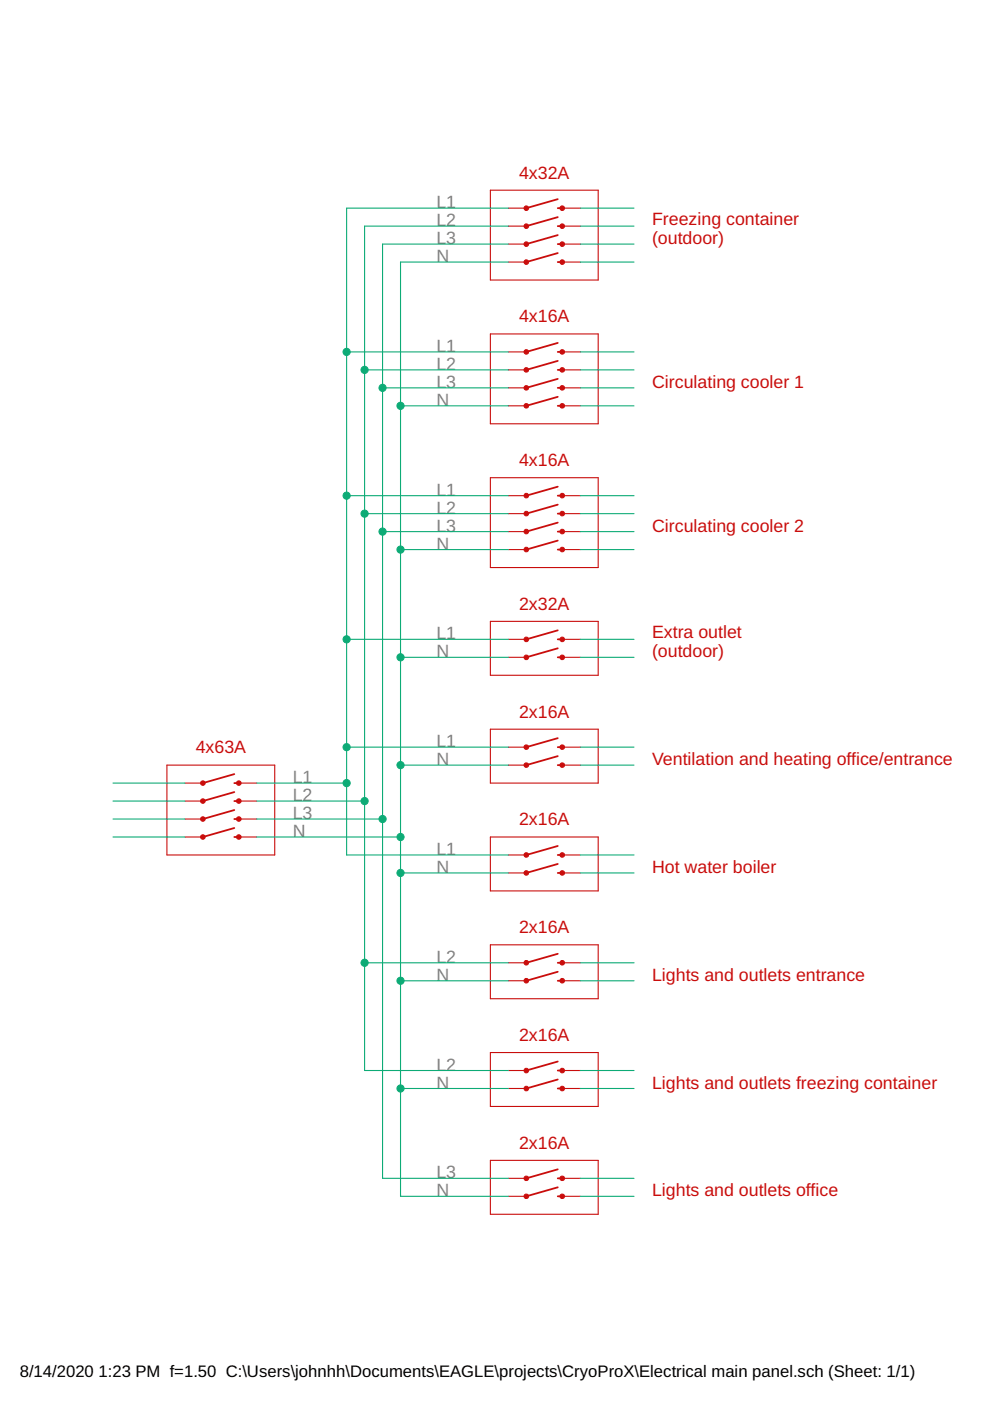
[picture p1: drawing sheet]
<svg xmlns="http://www.w3.org/2000/svg" width="210mm" height="297mm" viewBox="0 0 210 297" stroke-linecap="round" stroke-linejoin="round" font-family="sans-serif">
<g fill="none" stroke="#c90d0c" stroke-width=".23">
<path d="M104 40.3h22.8v19.1h-22.8zM107.8 55.6h3.8M107.8 51.8h3.8M107.8 47.9h3.8M107.8 44.1h3.8M119.2 55.6h3.8M119.2 51.8h3.8M119.2 47.9h3.8M119.2 44.1h3.8M104 70.8h22.8v19.1h-22.8zM107.8 78.4h3.8M107.8 74.6h3.8"/>
<path d="M119.2 78.4h3.8M119.2 74.6h3.8M107.8 86h3.8M107.8 82.2h3.8M119.2 86h3.8M119.2 82.2h3.8M104 101.3h22.8v19h-22.8zM107.8 116.5h3.8M107.8 112.7h3.8M107.8 108.9h3.8M107.8 105.1h3.8M119.2 116.5h3.8"/>
<path d="M119.2 112.7h3.8M119.2 108.9h3.8M119.2 105.1h3.8M104 131.7h22.8v11.5h-22.8zM107.8 139.4h3.8M107.8 135.6h3.8M119.2 139.4h3.8M119.2 135.6h3.8M104 154.6h22.8v11.4h-22.8zM107.8 158.4h3.8M119.2 158.4h3.8M35.4 162.2h22.9v19.1h-22.9z"/>
<path d="M39.2 166h3.8M39.2 177.5h3.8M39.2 169.8h3.8M39.2 173.7h3.8M50.6 166h3.8M50.6 177.5h3.8M50.6 169.8h3.8M50.6 173.7h3.8M104 177.5h22.8v11.4h-22.8zM107.8 162.2h3.8M119.2 162.2h3.8M107.8 181.3h3.8"/>
<path d="M107.8 185.1h3.8M119.2 181.3h3.8M119.2 185.1h3.8M104 200.3h22.8v11.5h-22.8zM107.8 207.9h3.8M107.8 204.1h3.8M119.2 207.9h3.8M119.2 204.1h3.8M104 223.2h22.8v11.4h-22.8zM107.8 230.8h3.8M107.8 227h3.8M119.2 230.8h3.8"/>
<path d="M119.2 227h3.8M104 246h22.8v11.5h-22.8zM107.8 253.6h3.8M107.8 249.8h3.8M119.2 253.6h3.8M119.2 249.8h3.8"/>
</g>
<g fill="none" stroke="#c90d0c" stroke-width=".38">
<path d="M118.3 55.6h.9M118.3 53.7l-6.7 1.9M118.3 51.8h.9M118.3 49.8l-6.7 2M118.3 47.9h.9M118.3 46l-6.7 1.9M118.3 44.1h.9M118.3 42.2l-6.7 1.9M118.3 78.4h.9M118.3 76.5l-6.7 1.9M118.3 74.6h.9M118.3 72.7l-6.7 1.9"/>
<path d="M118.3 86h.9M118.3 84.1l-6.7 1.9M118.3 82.2h.9M118.3 80.3l-6.7 1.9M118.3 116.5h.9M118.3 114.6l-6.7 1.9M118.3 112.7h.9M118.3 110.8l-6.7 1.9M118.3 108.9h.9M118.3 107l-6.7 1.9M118.3 105.1h.9M118.3 103.2l-6.7 1.9"/>
<path d="M118.3 139.4h.9M118.3 137.5l-6.7 1.9M118.3 135.6h.9M118.3 133.6l-6.7 2M118.3 158.4h.9M118.3 156.5l-6.7 1.9M49.7 166h.9M49.7 164.1l-6.7 1.9M49.7 169.8h.9M49.7 167.9l-6.7 1.9M49.7 173.7h.9M49.7 171.7l-6.7 2"/>
<path d="M49.7 177.5h.9M49.7 175.6l-6.7 1.9M118.3 162.2h.9M118.3 160.3l-6.7 1.9M118.3 179.4l-6.7 1.9M118.3 185.1h.9M118.3 183.2l-6.7 1.9M118.3 181.3h.9M118.3 207.9h.9M118.3 206l-6.7 1.9M118.3 204.1h.9M118.3 202.2l-6.7 1.9"/>
<path d="M118.3 230.8h.9M118.3 228.9l-6.7 1.9M118.3 227h.9M118.3 225.1l-6.7 1.9M118.3 253.6h.9M118.3 251.7l-6.7 1.9M118.3 249.8h.9M118.3 247.9l-6.7 1.9"/>
</g>
<g fill="#c90d0c" stroke="#c90d0c" stroke-width=".21">
<circle cx="43" cy="166" r=".49"/>
<circle cx="50.6" cy="166" r=".49"/>
<circle cx="43" cy="169.8" r=".49"/>
<circle cx="50.6" cy="169.8" r=".49"/>
<circle cx="43" cy="173.7" r=".49"/>
<circle cx="50.6" cy="173.7" r=".49"/>
<circle cx="43" cy="177.5" r=".49"/>
<circle cx="50.6" cy="177.5" r=".49"/>
<circle cx="111.6" cy="55.6" r=".5"/>
<circle cx="119.2" cy="55.6" r=".5"/>
<circle cx="111.6" cy="51.8" r=".5"/>
<circle cx="119.2" cy="51.8" r=".5"/>
<circle cx="111.6" cy="48" r=".5"/>
<circle cx="119.2" cy="48" r=".5"/>
<circle cx="111.6" cy="44.1" r=".5"/>
<circle cx="119.2" cy="44.1" r=".5"/>
<circle cx="111.6" cy="86.1" r=".5"/>
<circle cx="119.2" cy="86.1" r=".5"/>
<circle cx="111.6" cy="82.2" r=".5"/>
<circle cx="119.2" cy="82.2" r=".5"/>
<circle cx="111.6" cy="78.4" r=".5"/>
<circle cx="119.2" cy="78.4" r=".5"/>
<circle cx="111.6" cy="74.6" r=".5"/>
<circle cx="119.2" cy="74.6" r=".5"/>
<circle cx="111.6" cy="116.5" r=".5"/>
<circle cx="119.2" cy="116.5" r=".5"/>
<circle cx="111.6" cy="112.7" r=".5"/>
<circle cx="119.2" cy="112.7" r=".5"/>
<circle cx="111.6" cy="108.9" r=".5"/>
<circle cx="119.2" cy="108.9" r=".5"/>
<circle cx="111.6" cy="105.1" r=".5"/>
<circle cx="119.2" cy="105.1" r=".5"/>
<circle cx="111.6" cy="139.4" r=".5"/>
<circle cx="119.2" cy="139.4" r=".5"/>
<circle cx="111.6" cy="135.6" r=".5"/>
<circle cx="119.2" cy="135.6" r=".5"/>
<circle cx="111.6" cy="162.2" r=".5"/>
<circle cx="119.2" cy="162.2" r=".5"/>
<circle cx="111.6" cy="158.4" r=".5"/>
<circle cx="119.2" cy="158.4" r=".5"/>
<circle cx="111.6" cy="185.1" r=".5"/>
<circle cx="119.2" cy="185.1" r=".5"/>
<circle cx="111.6" cy="181.3" r=".5"/>
<circle cx="119.2" cy="181.3" r=".5"/>
<circle cx="111.6" cy="253.6" r=".5"/>
<circle cx="119.2" cy="253.6" r=".5"/>
<circle cx="111.6" cy="249.8" r=".5"/>
<circle cx="119.2" cy="249.8" r=".5"/>
<circle cx="111.6" cy="207.9" r=".5"/>
<circle cx="119.2" cy="207.9" r=".5"/>
<circle cx="111.6" cy="204.1" r=".5"/>
<circle cx="119.2" cy="204.1" r=".5"/>
<circle cx="111.6" cy="230.8" r=".5"/>
<circle cx="119.2" cy="230.8" r=".5"/>
<circle cx="111.6" cy="227" r=".5"/>
<circle cx="119.2" cy="227" r=".5"/>
</g>
<g fill="none" stroke="#0dab76" stroke-width=".23">
<path d="M107.8 44.1h-34.3v137.2h34.3M107.8 47.9h-30.5v179.1h30.5M107.8 51.8h-26.7v198h26.7M107.8 55.6h-22.9v198h22.9M123 44.1h11.4M123 47.9h11.4M123 51.8h11.4M123 55.6h11.4M73.5 74.6h34.3M77.3 78.4h30.5M123 74.6h11.4M123 78.4h11.4"/>
<path d="M81.1 82.2h26.7M84.9 86h22.9M123 82.2h11.4M123 86h11.4M73.5 105.1h34.3M77.3 108.9h30.5M81.1 112.7h26.7M84.9 116.5h22.9M123 105.1h11.4M123 108.9h11.4M123 112.7h11.4M123 116.5h11.4"/>
<path d="M73.5 135.6h34.3M84.9 139.4h22.9M123 135.6h11.4M123 139.4h11.4M73.5 158.4h34.3M123 158.4h11.4M24 166h15.2M24 169.8h15.2M24 173.7h15.2M24 177.5h15.2M54.4 166h19.1M54.4 169.8h22.9"/>
<path d="M54.4 173.7h26.7M54.4 177.5h30.5M84.9 162.2h22.9M123 162.2h11.4M84.9 185.1h22.9M123 181.3h11.4M123 185.1h11.4M77.3 204.1h30.5M84.9 207.9h22.9M123 204.1h11.4M123 207.9h11.4M84.9 230.8h22.9"/>
<path d="M123 227h11.4M123 230.8h11.4M123 249.8h11.4M123 253.6h11.4"/>
</g>
<g fill="#0dab76" stroke="#0dab76" stroke-width=".21">
<circle cx="73.5" cy="74.6" r=".76"/>
<circle cx="73.5" cy="105.1" r=".76"/>
<circle cx="73.5" cy="166" r=".76"/>
<circle cx="73.5" cy="135.6" r=".76"/>
<circle cx="73.5" cy="158.4" r=".76"/>
<circle cx="77.3" cy="78.4" r=".76"/>
<circle cx="77.3" cy="108.9" r=".76"/>
<circle cx="77.3" cy="169.8" r=".76"/>
<circle cx="77.3" cy="204.1" r=".76"/>
<circle cx="81.1" cy="82.2" r=".76"/>
<circle cx="81.1" cy="112.7" r=".76"/>
<circle cx="81.1" cy="173.7" r=".76"/>
<circle cx="84.9" cy="86" r=".76"/>
<circle cx="84.9" cy="116.5" r=".76"/>
<circle cx="84.9" cy="177.5" r=".76"/>
<circle cx="84.9" cy="162.2" r=".76"/>
<circle cx="84.9" cy="139.4" r=".76"/>
<circle cx="84.9" cy="230.8" r=".76"/>
<circle cx="84.9" cy="207.9" r=".76"/>
<circle cx="84.9" cy="185.1" r=".76"/>
</g>
<g font-size="3.8" fill="#c90d0c">
<text x="110.1" y="37.9">4x32A</text>
<text x="138.2" y="47.8">Freezing container</text>
<text x="138.2" y="51.8">(outdoor)</text>
<text x="110.1" y="68.3">4x16A</text>
<text x="138.2" y="82.2">Circulating cooler 1</text>
<text x="110.1" y="98.8">4x16A</text>
<text x="138.2" y="112.7">Circulating cooler 2</text>
<text x="110.1" y="129.3">2x32A</text>
<text x="138.2" y="135.4">Extra outlet</text>
<text x="138.2" y="139.4">(outdoor)</text>
<text x="110.1" y="152.1">2x16A</text>
<text x="41.5" y="159.7">4x63A</text>
<text x="138.2" y="162.2">Ventilation and heating office/entrance</text>
<text x="110.1" y="175">2x16A</text>
<text x="138.2" y="185.1">Hot water boiler</text>
<text x="110.1" y="197.8">2x16A</text>
<text x="138.2" y="207.9">Lights and outlets entrance</text>
<text x="110.1" y="220.7">2x16A</text>
<text x="138.2" y="230.8">Lights and outlets freezing container</text>
<text x="110.1" y="243.5">2x16A</text>
<text x="138.2" y="253.6">Lights and outlets office</text>
</g>
<g font-size="3.8" fill="#808080">
<text x="92.5" y="44.1">L1</text>
<text x="92.5" y="48">L2</text>
<text x="92.5" y="51.8">L3</text>
<text x="92.5" y="55.6">N</text>
<text x="92.5" y="74.6">L1</text>
<text x="92.5" y="78.4">L2</text>
<text x="92.5" y="82.2">L3</text>
<text x="92.5" y="86">N</text>
<text x="92.5" y="105.1">L1</text>
<text x="92.5" y="108.9">L2</text>
<text x="92.5" y="112.7">L3</text>
<text x="92.5" y="116.5">N</text>
<text x="92.5" y="135.6">L1</text>
<text x="92.5" y="139.4">N</text>
<text x="92.5" y="158.4">L1</text>
<text x="62.1" y="166">L1</text>
<text x="92.5" y="162.2">N</text>
<text x="62.1" y="169.8">L2</text>
<text x="62.1" y="173.7">L3</text>
<text x="62.1" y="177.5">N</text>
<text x="92.5" y="181.3">L1</text>
<text x="92.5" y="185.1">N</text>
<text x="92.5" y="204.1">L2</text>
<text x="92.5" y="207.9">N</text>
<text x="92.5" y="227">L2</text>
<text x="92.5" y="230.8">N</text>
<text x="92.5" y="249.8">L3</text>
<text x="92.5" y="253.6">N</text>
</g>
<g font-size="3.5">
<text x="4.2" y="291.8">8/14/2020</text>
<text x="20.9" y="291.8">1:23 PM f=1.50 C:\Users\johnhh\Documents\EAGLE\projects\CryoProX\Electrical main panel.sch (Sheet: 1/1)</text>
</g>
</svg>
